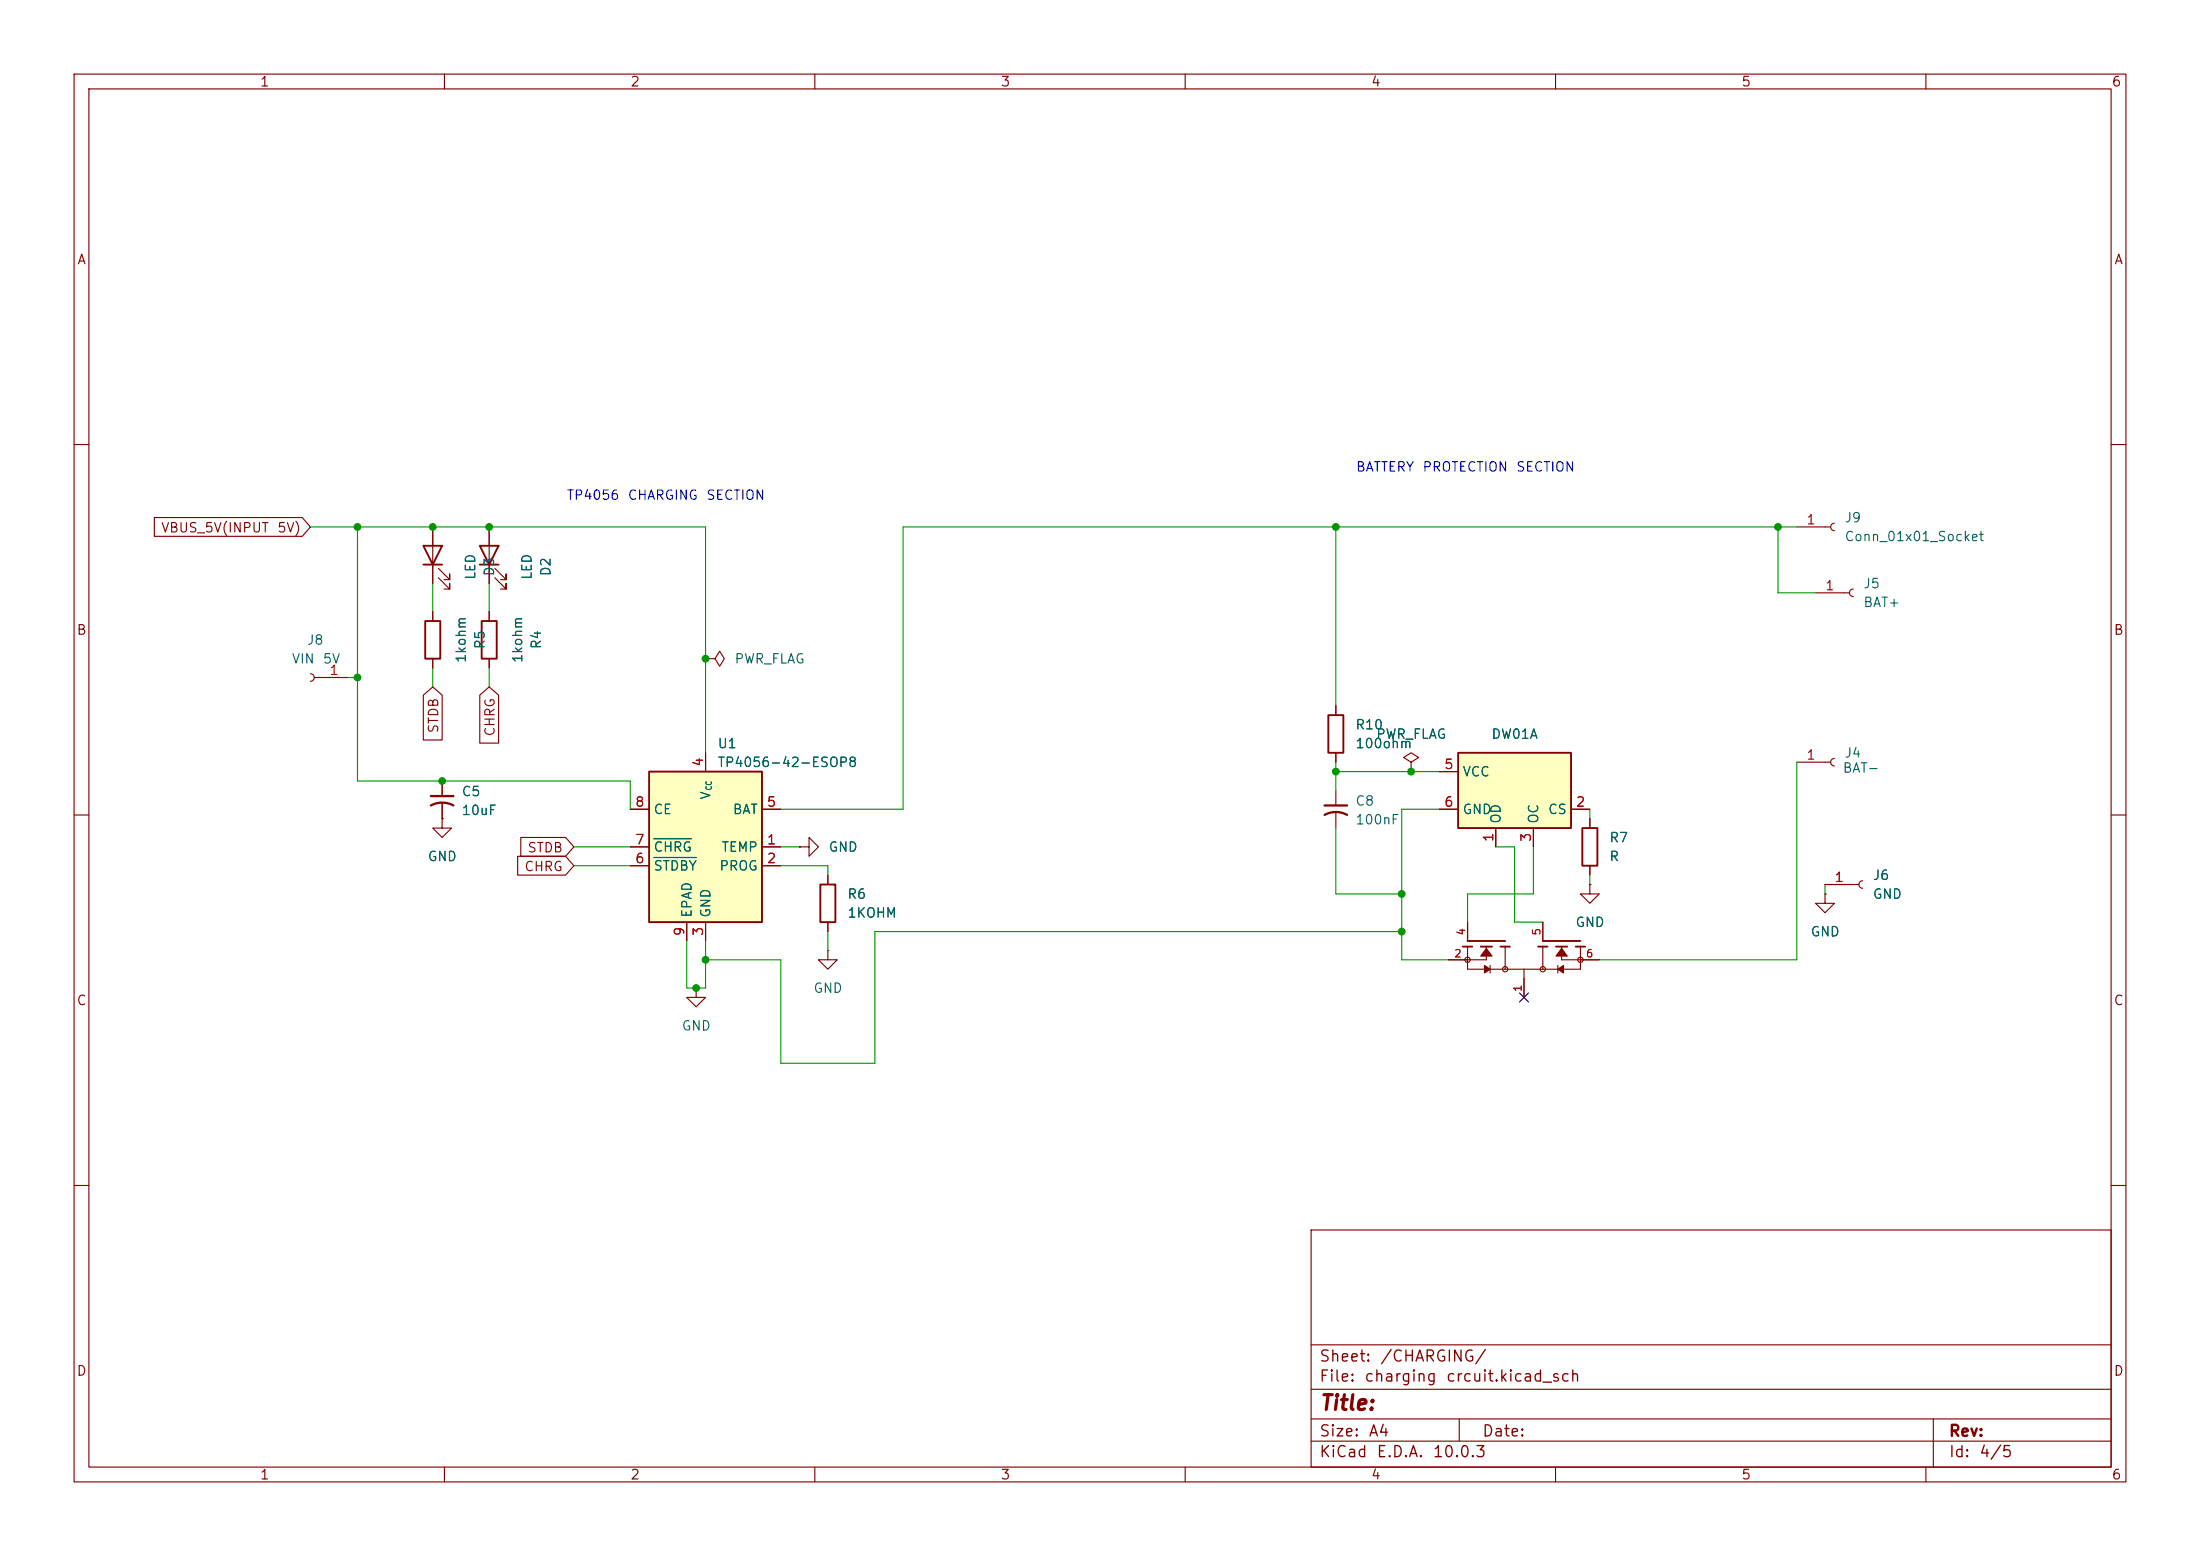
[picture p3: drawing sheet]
<svg xmlns="http://www.w3.org/2000/svg" width="297mm" height="210mm" viewBox="0 0 297 210" stroke-linecap="round" stroke-linejoin="round" font-family="sans-serif">
<g fill="none" stroke="#840000" stroke-width=".15">
<path d="M10 10h277v190h-277zM12 12h273v186h-273zM60 10v2M110 10v2M160 10v2M210 10v2M260 10v2M10 60h2M58.4 71.1v7.6M59.2 78l1.5 1.5v-.8v.8h-.8M59.2 76.7l1.5 1.5v-.7v.7h-.8M66 71.1v7.6"/>
<path d="M66.8 78l1.5 1.5v-.8v.8h-.7M66.8 76.7l1.5 1.5v-.7v.7h-.7M285 60h2M41.9 90.9a.51 .51 0 0 1 .5 .5 .51 .51 0 0 1-.5 .5M42.4 91.4h4.6M58.4 82.6v1.2M58.4 88.9v1.3M66 82.6v1.2M66 88.9v1.3M95.2 88.9h1.3l.7-1 .6 1-.6 1-.7-1M95.2 88.9h.1M180.3 95.3v1.2"/>
<path d="M10 110h2M59.7 110.5v1.3h1.3l-1.3 1.2-1.3-1.2h1.3M59.7 110.5h.1M59.7 105.4v2M59.7 108.5v2M107.9 114.3h1.3v-1.3l1.3 1.3-1.3 1.3v-1.3M107.9 114.3h.1M111.8 118.1v1.3M180.3 101.6v1.3M180.3 106.7v2M180.3 109.7v2.1M285 110h2"/>
<path d="M94 133.4v1.2h1.2l-1.2 1.3-1.3-1.3h1.3M94 133.4h.1M111.8 128.3v1.2h1.2l-1.2 1.3-1.3-1.3h1.3M111.8 128.3h.1M111.8 124.5v1.2M10 160h2M177 166h108v32h-108zM285 160h2M60 198v2M110 198v2M160 198v2M177 194.5h108"/>
<path d="M177 191.5h108M177 187.5h108M177 181.5h108M197 191.5v3M210 198v2M260 198v2M261 191.5v6.5"/>
</g>
<path d="M57.1 73.7h2.6l-1.3 2.5zM57.1 76.2h2.6M64.8 73.7h2.5l-1.3 2.5zM64.8 76.2h2.5M57.4 83.8h2v5.1h-2zM65 83.8h2.1v5.1h-2.1zM179.3 96.5h2.1v5.1h-2.1zM110.7 119.4h2.1v5.1h-2.1z" fill="none" stroke="#840000" stroke-width=".25"/>
<path d="M58.2 108.7a3.2 3.2 0 0 1 3 0M58.2 107.4h3M178.8 110a3.2 3.2 0 0 1 3.1 0M178.8 108.7h3.1" fill="none" stroke="#840000" stroke-width=".3"/>
<path d="M87.6 104.1h15.3v20.4h-15.3z" fill="#ffffc2"/>
<path d="M87.6 104.1h15.3v20.4h-15.3zM213.6 111.8h2v5h-2zM197.5 127.8h1.3M198.1 127h5.1M199.9 127.8h1.5M202.6 127.8h1.2M207.6 127.8h1.3M208.3 127h5.1M210.1 127.8h1.5M212.7 127.8h1.3" fill="none" stroke="#840000" stroke-width=".25"/>
<g fill="none" stroke="#840000" stroke-width=".15">
<path d="M242.6 71.1h4.5M247.6 70.6a.51 .51 0 0 0-.5 .5 .51 .51 0 0 0 .5 .5M250.2 79.5a.51 .51 0 0 0-.5 .5 .51 .51 0 0 0 .5 .5M245.1 80h4.6M85.1 114.3h2.5M85.1 116.8h2.5M85.1 109.2h2.5M95.2 101.6v2.5M102.9 114.3h2.5M102.9 116.8h2.5M102.9 109.2h2.5M190.5 102.9l1-.7-1-.6-1 .6 1 .7v1.2"/>
<path d="M190.5 104.1h.1M214.6 119.4v1.3h1.3l-1.3 1.2-1.2-1.2h1.2M214.6 119.4h.1M214.6 110.5v1.3M214.6 116.8v1.3M242.6 102.9h4.5M246.4 119.4h4.6M247.6 102.4a.51 .51 0 0 0-.5 .5 .51 .51 0 0 0 .5 .5M251.5 118.9a.51 .51 0 0 0-.5 .5 .51 .51 0 0 0 .5 .5M92.7 124.5v2.5M95.2 124.5v2.5M198.1 127.8v3h15.3v-3"/>
<path d="M198.1 124.5v2.5M200.7 127.8v1.7h-5.1M201.2 130.3v1M203.2 127.8v3M205.7 130.8v3.8M208.3 124.5v2.5M208.3 127.8v3M210.3 130.3v1M210.8 127.8v1.7h5.1M246.4 120.7v1.2h1.2l-1.2 1.3-1.3-1.3h1.3M246.4 120.7h.1"/>
<circle cx="198.1" cy="129.5" r=".36"/>
<circle cx="203.2" cy="130.8" r=".36"/>
<circle cx="208.3" cy="130.8" r=".36"/>
<circle cx="213.4" cy="129.5" r=".36"/>
</g>
<path d="M88.3 115.7h5.7M88.3 113.2h5.1" fill="none" stroke="#006464" stroke-width=".15"/>
<g fill="#840000" stroke="#840000" stroke-width=".15">
<path d="M210.8 128l.8 1h-1.5z"/>
<path d="M200.7 128l.7 1h-1.5z"/>
<path d="M210.3 130.8l.8-.5v1z"/>
<path d="M200.4 130.3l.8 .5-.8 .5z"/>
</g>
<path d="M196.8 101.6h15.3v10.2h-15.3z" fill="#ffffc2"/>
<path d="M196.8 101.6h15.3v10.2h-15.3z" fill="none" stroke="#840000" stroke-width=".25"/>
<g fill="none" stroke="#840000" stroke-width=".15">
<path d="M20.8 69.8h20l1.1 1.3-1.1 1.3h-20zM58.4 71.1v2.6M58.4 76.2v2.5M66 71.1v2.6M66 76.2v2.5M57.1 93.8l1.3-1.1 1.3 1.1v6.1h-2.6zM58.4 82.6v1.2M58.4 88.9v1.3M64.8 93.8l1.2-1.1 1.3 1.1v6.5h-2.5zM66 82.6v1.2M66 88.9v1.3M180.3 95.3v1.2"/>
<path d="M59.7 110.5h.1M59.7 105.4v2M59.7 108.5v2M69.9 115.6h6.5l1.1 1.2-1.1 1.3h-6.5zM70.3 113h6.1l1.1 1.3-1.1 1.3h-6.1zM85.1 109.2h2.5M85.1 114.3h2.5M85.1 116.8h2.5M95.2 101.6v2.5M102.9 109.2h2.5M102.9 114.3h2.5M102.9 116.8h2.5"/>
<path d="M107.9 114.3h.1M111.8 118.1v1.3M180.3 101.6v1.3M190.5 104.1h.1M194.3 109.2h2.5M194.3 104.1h2.5M201.9 111.8v2.5M207 111.8v2.5M212.1 109.2h2.5M214.6 119.4h.1M214.6 110.5v1.3M214.6 116.8v1.3"/>
<path d="M246.4 119.4h3.8M92.7 124.5v2.5M95.2 124.5v2.5M111.8 124.5v1.2M195.6 129.5h2.5M198.1 124.5v2.5M205.7 132.1v2.5M208.3 124.5v2.5M213.4 129.5h2.5M246.4 120.7h.1"/>
</g>
<g fill="none" stroke="#009600" stroke-width=".15">
<path d="M41.9 71.1h53.3v30.5M48.3 71.1v34.3h36.8v3.8M58.4 78.7v3.9M66 78.7v3.9M180.3 71.1v24.2M240 71.1v8.9h5.1M242.6 71.1h-120.7v38.1h-16.5M47 91.4h1.3M58.4 90.2v2.5M66 90.2v2.5M77.5 114.3h7.6M77.5 116.8h7.6"/>
<path d="M105.4 116.8h6.4v1.3M105.4 114.3h2.5M180.3 102.9v3.8M180.3 111.8v8.9h8.9M180.3 104.1h14M194.3 109.2h-5.1v20.3h6.4M201.9 114.3h2.6v10.2h3.8M207 114.3v6.4h-8.9v3.8M214.6 109.2v1.3M214.6 118.1v1.3M242.6 102.9v26.6h-26.7M246.4 119.4v1.3"/>
<path d="M92.7 127v6.4h2.5v-6.4M111.8 125.7v2.6M189.2 125.7h-71.1v17.8h-12.7v-14h-10.2"/>
</g>
<path d="M205.1 134l1.2 1.2M206.3 134l-1.2 1.2" fill="none" stroke="#000084" stroke-width=".15"/>
<path d="M88.3 115.7h5.7M88.3 113.2h5.1" fill="none" stroke="#006464" stroke-width=".15"/>
<g fill="#009600" stroke="#009600" stroke-width=".14">
<circle cx="95.2" cy="88.9" r=".46"/>
<circle cx="59.7" cy="105.4" r=".46"/>
<circle cx="48.3" cy="91.4" r=".46"/>
<circle cx="48.3" cy="71.1" r=".46"/>
<circle cx="66" cy="71.1" r=".46"/>
<circle cx="58.4" cy="71.1" r=".46"/>
<circle cx="180.3" cy="104.1" r=".46"/>
<circle cx="189.2" cy="125.7" r=".46"/>
<circle cx="189.2" cy="120.7" r=".46"/>
<circle cx="95.2" cy="129.5" r=".46"/>
<circle cx="94" cy="133.4" r=".46"/>
<circle cx="180.3" cy="71.1" r=".46"/>
<circle cx="240" cy="71.1" r=".46"/>
<circle cx="190.5" cy="104.1" r=".46"/>
</g>
<text font-size="2" fill="#840000" x="178" y="190.8">Title:</text>
<g font-size="1.5" fill="#840000">
<text x="178" y="184.2">Sheet:</text>
<text x="186.2" y="184.2">/CHARGING/</text>
<text x="178" y="186.9">File:</text>
<text x="184.1" y="186.9">charging</text>
<text x="195.1" y="186.9">crcuit.kicad_sch</text>
<text x="178" y="197.1">KiCad</text>
<text x="178" y="194.3">Size:</text>
<text x="184.7" y="194.3">A4</text>
<text x="185.7" y="197.1">E.D.A.</text>
<text x="193.3" y="197.1">10.0.3</text>
<text x="200" y="194.3">Date:</text>
<text x="263" y="194.3">Rev:</text>
<text x="263" y="197.1">Id:</text>
<text x="267.1" y="197.1">4/5</text>
</g>
<g font-size="1.3" fill="#840000">
<text x="35" y="12">1</text>
<text x="85" y="12">2</text>
<text x="135" y="12">3</text>
<text x="185" y="12">4</text>
<text x="235" y="12">5</text>
<text x="285" y="12">6</text>
<text x="10.3" y="36">A</text>
<text x="285.3" y="36">A</text>
<text x="21.7" y="72.2">VBUS_5V(INPUT</text>
<text x="37.3" y="72.2">5V)</text>
<text x="10.3" y="86">B</text>
<text x="285.3" y="86">B</text>
<text x="59.5" y="99.1" transform="rotate(-90 59.5 99.1)">STDB</text>
<text x="67.1" y="99.5" transform="rotate(-90 67.1 99.5)">CHRG</text>
<text x="70.7" y="117.9">CHRG</text>
<text x="71.1" y="115.4">STDB</text>
<text x="10.3" y="136">C</text>
<text x="285.3" y="136">C</text>
<text x="10.3" y="186">D</text>
<text x="285.3" y="186">D</text>
<text x="35" y="200">1</text>
<text x="85" y="200">2</text>
<text x="135" y="200">3</text>
<text x="185" y="200">4</text>
<text x="235" y="200">5</text>
<text x="285" y="200">6</text>
</g>
<g font-size="1.3" fill="#0000c2">
<text x="183" y="64">BATTERY</text>
<text x="191.9" y="64">PROTECTION</text>
<text x="204.6" y="64">SECTION</text>
<text x="76.4" y="67.8">TP4056</text>
<text x="84.7" y="67.8">CHARGING</text>
<text x="95.3" y="67.8">SECTION</text>
</g>
<g font-size="1.3" fill="#a90000">
<text x="243.8" y="71.1">1</text>
<text x="246.3" y="80">1</text>
<text x="44.4" y="91.4">1</text>
<text x="95.2" y="103.6" transform="rotate(-90 95.2 103.6)">4</text>
<text x="194.9" y="104.1">5</text>
<text x="243.8" y="102.8">1</text>
<text x="85.7" y="109.2">8</text>
<text x="103.4" y="109.2">5</text>
<text x="194.9" y="109.2">6</text>
<text x="201.9" y="113.7" transform="rotate(-90 201.9 113.7)">1</text>
<text x="207" y="113.7" transform="rotate(-90 207 113.7)">3</text>
<text x="212.7" y="109.2">2</text>
<text x="85.7" y="116.8">6</text>
<text x="85.7" y="114.3">7</text>
<text x="103.4" y="114.3">1</text>
<text x="103.4" y="116.8">2</text>
<text x="247.6" y="119.4">1</text>
<text x="92.7" y="126.4" transform="rotate(-90 92.7 126.4)">9</text>
<text x="95.2" y="126.4" transform="rotate(-90 95.2 126.4)">3</text>
</g>
<g font-size="1.3" fill="#006464">
<text x="248.9" y="70.8">J9</text>
<text x="67" y="77.9" transform="rotate(-90 67 77.9)">D3</text>
<text x="74.6" y="77.9" transform="rotate(-90 74.6 77.9)">D2</text>
<text x="248.9" y="73.4">Conn_01x01_Socket</text>
<text x="64.5" y="78.3" transform="rotate(-90 64.5 78.3)">LED</text>
<text x="72.1" y="78.3" transform="rotate(-90 72.1 78.3)">LED</text>
<text x="251.5" y="79.7">J5</text>
<text x="251.5" y="82.3">BAT+</text>
<text x="39.3" y="89.9">VIN</text>
<text x="41.4" y="87.3">J8</text>
<text x="43.5" y="89.9">5V</text>
<text x="63.2" y="89.6" transform="rotate(-90 63.2 89.6)">1kohm</text>
<text x="65.7" y="87.7" transform="rotate(-90 65.7 87.7)">R5</text>
<text x="70.8" y="89.6" transform="rotate(-90 70.8 89.6)">1kohm</text>
<text x="73.4" y="87.7" transform="rotate(-90 73.4 87.7)">R4</text>
<text x="99.1" y="89.9">PWR_FLAG</text>
<text x="96.8" y="101.3">U1</text>
<text x="182.9" y="98.8">R10</text>
<text x="182.9" y="101.3">100ohm</text>
<text x="185.7" y="100">PWR_FLAG</text>
<text x="201.3" y="100">DW01A</text>
<text x="62.2" y="107.8">C5</text>
<text x="96.8" y="103.8">TP4056-42-ESOP8</text>
<text x="197.4" y="105.1">VCC</text>
<text x="248.7" y="104.6">BAT-</text>
<text x="248.9" y="102.6">J4</text>
<text x="62.2" y="110.3">10uF</text>
<text x="88.1" y="110.2">CE</text>
<text x="96.2" y="108" transform="rotate(-90 96.2 108)">V</text>
<text x="98.8" y="110.2">BAT</text>
<text x="182.9" y="109">C8</text>
<text x="182.9" y="111.6">100nF</text>
<text x="197.4" y="110.2">GND</text>
<text x="202.9" y="111.3" transform="rotate(-90 202.9 111.3)">OD</text>
<text x="208" y="111.3" transform="rotate(-90 208 111.3)">OC</text>
<text x="208.9" y="110.2">CS</text>
<text x="57.7" y="116.5">GND</text>
<text x="88.1" y="117.8">STDBY</text>
<text x="88.1" y="115.3">CHRG</text>
<text x="97" y="117.8">PROG</text>
<text x="97.3" y="115.3">TEMP</text>
<text x="111.8" y="115.3">GND</text>
<text x="217.2" y="114">R7</text>
<text x="217.2" y="116.5">R</text>
<text x="252.7" y="119.1">J6</text>
<text x="93.7" y="124" transform="rotate(-90 93.7 124)">EPAD</text>
<text x="96.2" y="124" transform="rotate(-90 96.2 124)">GND</text>
<text x="114.3" y="121.6">R6</text>
<text x="114.3" y="124.2">1KOHM</text>
<text x="212.6" y="125.4">GND</text>
<text x="252.7" y="121.6">GND</text>
<text x="244.3" y="126.7">GND</text>
<text x="109.7" y="134.3">GND</text>
<text x="91.9" y="139.4">GND</text>
</g>
<g font-size="1" fill="#a90000">
<text x="196.2" y="129.5">2</text>
<text x="198" y="126.3" transform="rotate(-90 198 126.3)">4</text>
<text x="208.2" y="126.3" transform="rotate(-90 208.2 126.3)">5</text>
<text x="214" y="129.5">6</text>
<text x="205.7" y="134" transform="rotate(-90 205.7 134)">1</text>
</g>
<text font-size=".8" fill="#006464" x="96.3" y="106.7" transform="rotate(-90 96.3 106.7)">CC</text>
</svg>
